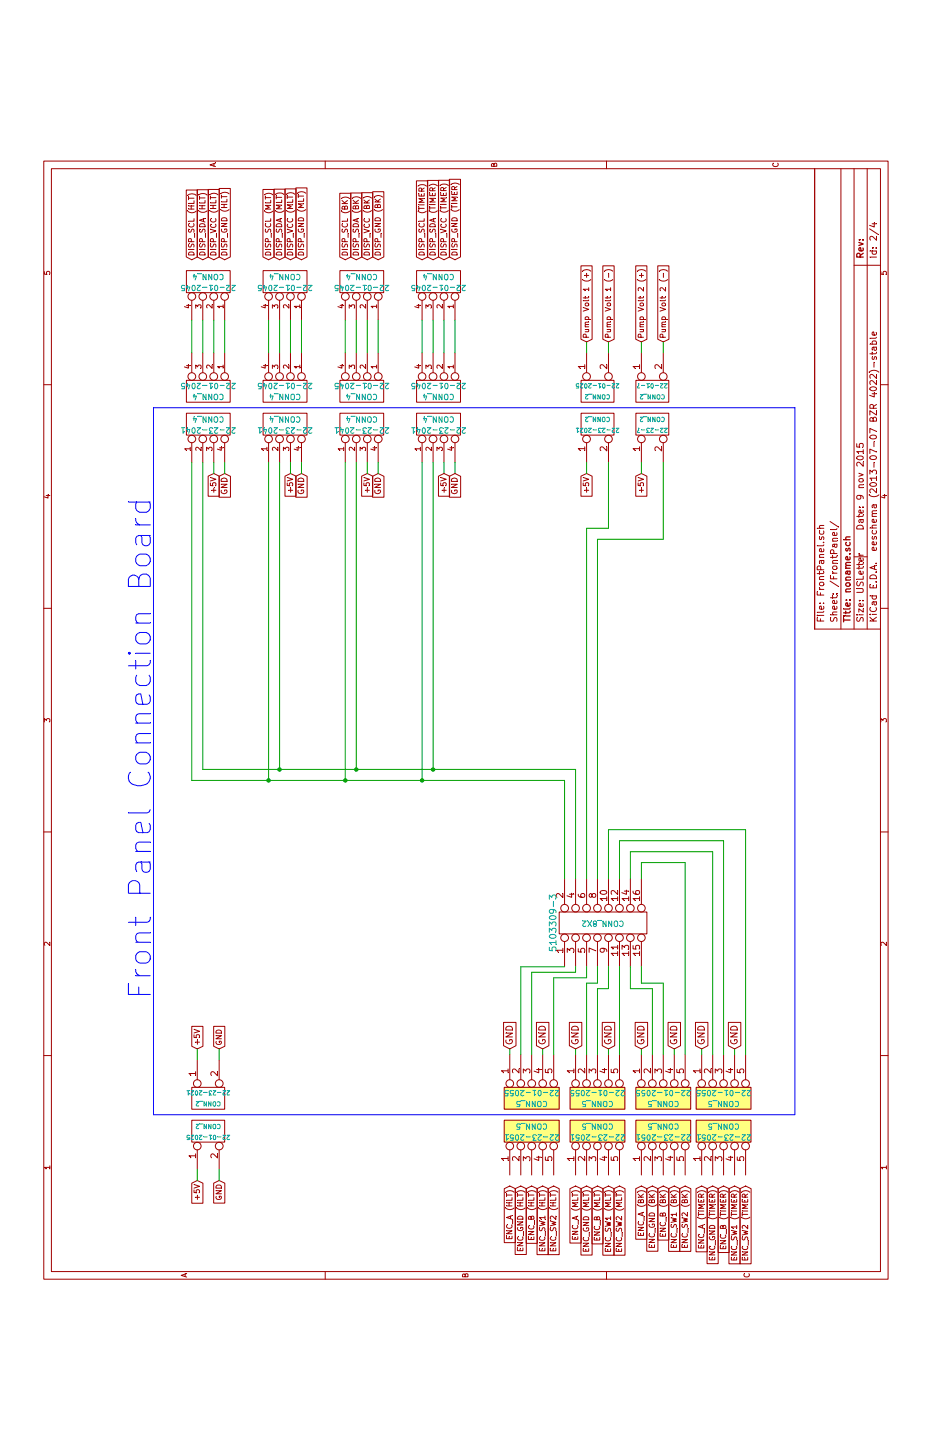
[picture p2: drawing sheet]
EESchema Schematic File Version 2
LIBS:power
LIBS:device
LIBS:transistors
LIBS:conn
LIBS:linear
LIBS:regul
LIBS:74xx
LIBS:cmos4000
LIBS:adc-dac
LIBS:memory
LIBS:xilinx
LIBS:special
LIBS:microcontrollers
LIBS:dsp
LIBS:microchip
LIBS:analog_switches
LIBS:motorola
LIBS:texas
LIBS:intel
LIBS:audio
LIBS:interface
LIBS:digital-audio
LIBS:philips
LIBS:display
LIBS:cypress
LIBS:siliconi
LIBS:opto
LIBS:atmel
LIBS:valves
LIBS:NarwhalLib
LIBS:Project_Narwhal_Electrical-cache
EELAYER 27 0
EELAYER END
$Descr USLetter 11000 8500
encoding utf-8
Sheet 2 4
Title "noname.sch"
Date "9 nov 2015"
Rev ""
Comp ""
Comment1 ""
Comment2 ""
Comment3 ""
Comment4 ""
$EndDescr
$Comp
L CONN_4 22-01-2045
U 1 1
P 8500 2600
F 0 "22-01-2045" V 8450 2600 50  0000 C CNN
F 1 "CONN_4" V 8550 2600 50  0000 C CNN
F 2 "" H 8500 2600 60  0000 C CNN
F 3 "" H 8500 2600 60  0000 C CNN
	1    8500 2600
	-1   0    0    1   
$EndComp
$Comp
L CONN_4 22-01-2045
U 1 1
P 8500 1900
F 0 "22-01-2045" V 8450 1900 50  0000 C CNN
F 1 "CONN_4" V 8550 1900 50  0000 C CNN
F 2 "" H 8500 1900 60  0000 C CNN
F 3 "" H 8500 1900 60  0000 C CNN
	1    8500 1900
	-1   0    0    1   
$EndComp
$Comp
L CONN_4 22-01-2045
U 1 1
P 8500 4000
F 0 "22-01-2045" V 8450 4000 50  0000 C CNN
F 1 "CONN_4" V 8550 4000 50  0000 C CNN
F 2 "" H 8500 4000 60  0000 C CNN
F 3 "" H 8500 4000 60  0000 C CNN
	1    8500 4000
	-1   0    0    1   
$EndComp
$Comp
L CONN_4 22-01-2045
U 1 1
P 8500 3300
F 0 "22-01-2045" V 8450 3300 50  0000 C CNN
F 1 "CONN_4" V 8550 3300 50  0000 C CNN
F 2 "" H 8500 3300 60  0000 C CNN
F 3 "" H 8500 3300 60  0000 C CNN
	1    8500 3300
	-1   0    0    1   
$EndComp
$Comp
L CONN_5 22-01-2055
U 1 1
P 2050 4850
F 0 "22-01-2055" V 2000 4850 50  0000 C CNN
F 1 "CONN_5" V 2100 4850 50  0000 C CNN
F 2 "" H 2050 4850 60  0000 C CNN
F 3 "" H 2050 4850 60  0000 C CNN
	1    2050 4850
	-1   0    0    -1  
$EndComp
$Comp
L CONN_5 22-01-2055
U 1 1
P 2050 5450
F 0 "22-01-2055" V 2000 5450 50  0000 C CNN
F 1 "CONN_5" V 2100 5450 50  0000 C CNN
F 2 "" H 2050 5450 60  0000 C CNN
F 3 "" H 2050 5450 60  0000 C CNN
	1    2050 5450
	-1   0    0    -1  
$EndComp
$Comp
L CONN_5 22-01-2055
U 1 1
P 2050 6050
F 0 "22-01-2055" V 2000 6050 50  0000 C CNN
F 1 "CONN_5" V 2100 6050 50  0000 C CNN
F 2 "" H 2050 6050 60  0000 C CNN
F 3 "" H 2050 6050 60  0000 C CNN
	1    2050 6050
	-1   0    0    -1  
$EndComp
$Comp
L CONN_5 22-01-2055
U 1 1
P 2050 6600
F 0 "22-01-2055" V 2000 6600 50  0000 C CNN
F 1 "CONN_5" V 2100 6600 50  0000 C CNN
F 2 "" H 2050 6600 60  0000 C CNN
F 3 "" H 2050 6600 60  0000 C CNN
	1    2050 6600
	-1   0    0    -1  
$EndComp
$Comp
L CONN_5 22-23-2051
U 1 1
P 1750 4850
F 0 "22-23-2051" V 1700 4850 50  0000 C CNN
F 1 "CONN_5" V 1800 4850 50  0000 C CNN
F 2 "" H 1750 4850 60  0000 C CNN
F 3 "" H 1750 4850 60  0000 C CNN
	1    1750 4850
	1    0    0    -1  
$EndComp
$Comp
L CONN_5 22-23-2051
U 1 1
P 1750 5450
F 0 "22-23-2051" V 1700 5450 50  0000 C CNN
F 1 "CONN_5" V 1800 5450 50  0000 C CNN
F 2 "" H 1750 5450 60  0000 C CNN
F 3 "" H 1750 5450 60  0000 C CNN
	1    1750 5450
	1    0    0    -1  
$EndComp
$Comp
L CONN_5 22-23-2051
U 1 1
P 1750 6050
F 0 "22-23-2051" V 1700 6050 50  0000 C CNN
F 1 "CONN_5" V 1800 6050 50  0000 C CNN
F 2 "" H 1750 6050 60  0000 C CNN
F 3 "" H 1750 6050 60  0000 C CNN
	1    1750 6050
	1    0    0    -1  
$EndComp
$Comp
L CONN_5 22-23-2051
U 1 1
P 1750 6600
F 0 "22-23-2051" V 1700 6600 50  0000 C CNN
F 1 "CONN_5" V 1800 6600 50  0000 C CNN
F 2 "" H 1750 6600 60  0000 C CNN
F 3 "" H 1750 6600 60  0000 C CNN
	1    1750 6600
	1    0    0    -1  
$EndComp
Text GLabel 2500 4650 2    60   Input ~ 0
GND
Text GLabel 2500 5250 2    60   Input ~ 0
GND
Text GLabel 2500 5550 2    60   Input ~ 0
GND
Text GLabel 2500 5850 2    60   Input ~ 0
GND
Text GLabel 2500 6150 2    60   Input ~ 0
GND
Text GLabel 2500 6400 2    60   Input ~ 0
GND
Text GLabel 2500 6700 2    60   Input ~ 0
GND
Text GLabel 2500 4950 2    60   Input ~ 0
GND
Text GLabel 1250 4650 0    50   Input ~ 0
ENC_A (HLT)
Text GLabel 1250 4750 0    50   Input ~ 0
ENC_GND (HLT)
Text GLabel 1250 4850 0    50   Input ~ 0
ENC_B (HLT)
Text GLabel 1250 4950 0    50   Input ~ 0
ENC_SW1 (HLT)
Text GLabel 1250 5050 0    50   Input ~ 0
ENC_SW2 (HLT)
Text GLabel 1250 5250 0    50   Input ~ 0
ENC_A (MLT)
Text GLabel 1250 5350 0    50   Input ~ 0
ENC_GND (MLT)
Text GLabel 1250 5450 0    50   Input ~ 0
ENC_B (MLT)
Text GLabel 1250 5550 0    50   Input ~ 0
ENC_SW1 (MLT)
Text GLabel 1250 5650 0    50   Input ~ 0
ENC_SW2 (MLT)
Text GLabel 1250 5850 0    50   Input ~ 0
ENC_A (BK)
Text GLabel 1250 5950 0    50   Input ~ 0
ENC_GND (BK)
Text GLabel 1250 6050 0    50   Input ~ 0
ENC_B (BK)
Text GLabel 1250 6150 0    50   Input ~ 0
ENC_SW1 (BK)
Text GLabel 1250 6250 0    50   Input ~ 0
ENC_SW2 (BK)
Text GLabel 1250 6400 0    50   Input ~ 0
ENC_A (TIMER)
Text GLabel 1250 6500 0    50   Input ~ 0
ENC_GND (TIMER)
Text GLabel 1250 6600 0    50   Input ~ 0
ENC_B (TIMER)
Text GLabel 1250 6700 0    50   Input ~ 0
ENC_SW1 (TIMER)
Text GLabel 1250 6800 0    50   Input ~ 0
ENC_SW2 (TIMER)
$Comp
L CONN_4 22-01-2045
U 1 1
P 9500 3300
F 0 "22-01-2045" V 9450 3300 50  0000 C CNN
F 1 "CONN_4" V 9550 3300 50  0000 C CNN
F 2 "" H 9500 3300 60  0000 C CNN
F 3 "" H 9500 3300 60  0000 C CNN
	1    9500 3300
	1    0    0    1   
$EndComp
$Comp
L CONN_4 22-01-2045
U 1 1
P 9500 4000
F 0 "22-01-2045" V 9450 4000 50  0000 C CNN
F 1 "CONN_4" V 9550 4000 50  0000 C CNN
F 2 "" H 9500 4000 60  0000 C CNN
F 3 "" H 9500 4000 60  0000 C CNN
	1    9500 4000
	1    0    0    1   
$EndComp
$Comp
L CONN_4 22-01-2045
U 1 1
P 9500 1900
F 0 "22-01-2045" V 9450 1900 50  0000 C CNN
F 1 "CONN_4" V 9550 1900 50  0000 C CNN
F 2 "" H 9500 1900 60  0000 C CNN
F 3 "" H 9500 1900 60  0000 C CNN
	1    9500 1900
	1    0    0    1   
$EndComp
$Comp
L CONN_4 22-01-2045
U 1 1
P 9500 2600
F 0 "22-01-2045" V 9450 2600 50  0000 C CNN
F 1 "CONN_4" V 9550 2600 50  0000 C CNN
F 2 "" H 9500 2600 60  0000 C CNN
F 3 "" H 9500 2600 60  0000 C CNN
	1    9500 2600
	1    0    0    1   
$EndComp
Text GLabel 9700 3450 2    50   Input ~ 0
DISP_GND (BK)
$Comp
L CONN_4 22-23-2041
U 1 1
P 8200 1900
F 0 "22-23-2041" V 8150 1900 50  0000 C CNN
F 1 "CONN_4" V 8250 1900 50  0000 C CNN
F 2 "" H 8200 1900 60  0000 C CNN
F 3 "" H 8200 1900 60  0000 C CNN
	1    8200 1900
	1    0    0    -1  
$EndComp
Text GLabel 7750 1950 0    50   Input ~ 0
+5V
Text GLabel 7750 2050 0    53   Input ~ 0
GND
Text GLabel 9700 3350 2    50   Input ~ 0
DISP_VCC (BK)
Text GLabel 9700 3250 2    50   Input ~ 0
DISP_SDA (BK)
Text GLabel 9700 3150 2    50   Input ~ 0
DISP_SCL (BK)
Text GLabel 9700 4150 2    50   Input ~ 0
DISP_GND (TIMER)
Text GLabel 9700 4050 2    50   Input ~ 0
DISP_VCC (TIMER)
Text GLabel 9700 3950 2    50   Input ~ 0
DISP_SDA (TIMER)
Text GLabel 9700 3850 2    50   Input ~ 0
DISP_SCL (TIMER)
Text GLabel 9700 2050 2    50   Input ~ 0
DISP_GND (HLT)
Text GLabel 9700 1950 2    50   Input ~ 0
DISP_VCC (HLT)
Text GLabel 9700 1850 2    50   Input ~ 0
DISP_SDA (HLT)
Text GLabel 9700 1750 2    50   Input ~ 0
DISP_SCL (HLT)
Text GLabel 9700 2750 2    50   Input ~ 0
DISP_GND (MLT)
Text GLabel 9700 2650 2    50   Input ~ 0
DISP_VCC (MLT)
Text GLabel 9700 2550 2    50   Input ~ 0
DISP_SDA (MLT)
Text GLabel 9700 2450 2    50   Input ~ 0
DISP_SCL (MLT)
$Comp
L CONN_2 22-23-2021
U 1 1
P 8200 5450
F 0 "22-23-2021" V 8150 5450 40  0000 C CNN
F 1 "CONN_2" V 8250 5450 40  0000 C CNN
F 2 "" H 8200 5450 60  0000 C CNN
F 3 "" H 8200 5450 60  0000 C CNN
	1    8200 5450
	1    0    0    -1  
$EndComp
$Comp
L CONN_2 22-01-2025
U 1 1
P 8500 5450
F 0 "22-01-2025" V 8450 5450 40  0000 C CNN
F 1 "CONN_2" V 8550 5450 40  0000 C CNN
F 2 "" H 8500 5450 60  0000 C CNN
F 3 "" H 8500 5450 60  0000 C CNN
	1    8500 5450
	-1   0    0    -1  
$EndComp
Text GLabel 8950 5350 2    50   Input ~ 0
Pump Volt 1 (+)
Text GLabel 8950 5550 2    50   Input ~ 0
Pump Volt 1 (-)
Text Notes 2950 1400 0    200  ~ 0
Front Panel Connection Board
$Comp
L CONN_4 22-23-2041
U 1 1
P 8200 2600
F 0 "22-23-2041" V 8150 2600 50  0000 C CNN
F 1 "CONN_4" V 8250 2600 50  0000 C CNN
F 2 "" H 8200 2600 60  0000 C CNN
F 3 "" H 8200 2600 60  0000 C CNN
	1    8200 2600
	1    0    0    -1  
$EndComp
Text GLabel 7750 2650 0    50   Input ~ 0
+5V
Text GLabel 7750 2750 0    53   Input ~ 0
GND
$Comp
L CONN_4 22-23-2041
U 1 1
P 8200 3300
F 0 "22-23-2041" V 8150 3300 50  0000 C CNN
F 1 "CONN_4" V 8250 3300 50  0000 C CNN
F 2 "" H 8200 3300 60  0000 C CNN
F 3 "" H 8200 3300 60  0000 C CNN
	1    8200 3300
	1    0    0    -1  
$EndComp
Text GLabel 7750 3350 0    50   Input ~ 0
+5V
Text GLabel 7750 3450 0    53   Input ~ 0
GND
$Comp
L CONN_4 22-23-2041
U 1 1
P 8200 4000
F 0 "22-23-2041" V 8150 4000 50  0000 C CNN
F 1 "CONN_4" V 8250 4000 50  0000 C CNN
F 2 "" H 8200 4000 60  0000 C CNN
F 3 "" H 8200 4000 60  0000 C CNN
	1    8200 4000
	1    0    0    -1  
$EndComp
Text GLabel 7750 4050 0    50   Input ~ 0
+5V
Text GLabel 7750 4150 0    53   Input ~ 0
GND
$Comp
L CONN_2 22-01-2025
U 1 1
P 1750 1900
F 0 "22-01-2025" V 1700 1900 40  0000 C CNN
F 1 "CONN_2" V 1800 1900 40  0000 C CNN
F 2 "" H 1750 1900 60  0000 C CNN
F 3 "" H 1750 1900 60  0000 C CNN
	1    1750 1900
	1    0    0    -1  
$EndComp
Text GLabel 1300 2000 0    50   Input ~ 0
GND
Text GLabel 1300 1800 0    50   Input ~ 0
+5V
$Comp
L CONN_2 22-23-2021
U 1 1
P 2050 1900
F 0 "22-23-2021" V 2000 1900 40  0000 C CNN
F 1 "CONN_2" V 2100 1900 40  0000 C CNN
F 2 "" H 2050 1900 60  0000 C CNN
F 3 "" H 2050 1900 60  0000 C CNN
	1    2050 1900
	-1   0    0    -1  
$EndComp
Text GLabel 2500 1800 2    50   Input ~ 0
+5V
Text GLabel 2500 2000 2    50   Input ~ 0
GND
$Comp
L CONN_8X2 5103309-3
U 1 1
P 3650 5500
F 0 "5103309-3" H 3650 5950 60  0000 C CNN
F 1 "CONN_8X2" V 3650 5500 50  0000 C CNN
F 2 "" H 3650 5500 60  0000 C CNN
F 3 "" H 3650 5500 60  0000 C CNN
	1    3650 5500
	1    0    0    -1  
$EndComp
Wire Wire Line
	2450 4650 2500 4650
Wire Wire Line
	2450 5250 2500 5250
Wire Wire Line
	2450 5550 2500 5550
Wire Wire Line
	2450 5850 2500 5850
Wire Wire Line
	2450 6150 2500 6150
Wire Wire Line
	2450 6400 2500 6400
Wire Wire Line
	2450 6700 2500 6700
Wire Wire Line
	2450 4950 2500 4950
Wire Wire Line
	9150 3450 8850 3450
Wire Wire Line
	8850 3350 9150 3350
Wire Wire Line
	9150 3250 8850 3250
Wire Wire Line
	8850 3150 9150 3150
Wire Wire Line
	9150 4150 8850 4150
Wire Wire Line
	8850 4050 9150 4050
Wire Wire Line
	9150 3950 8850 3950
Wire Wire Line
	8850 3850 9150 3850
Wire Wire Line
	9150 2050 8850 2050
Wire Wire Line
	8850 1950 9150 1950
Wire Wire Line
	9150 1850 8850 1850
Wire Wire Line
	8850 1750 9150 1750
Wire Wire Line
	8850 2750 9150 2750
Wire Wire Line
	9150 2650 8850 2650
Wire Wire Line
	9150 2550 8850 2550
Wire Wire Line
	9150 2450 8850 2450
Wire Wire Line
	8950 5350 8850 5350
Wire Wire Line
	8950 5550 8850 5550
Wire Wire Line
	7750 1950 7850 1950
Wire Wire Line
	7750 2050 7850 2050
Wire Wire Line
	7750 2650 7850 2650
Wire Wire Line
	7750 2750 7850 2750
Wire Wire Line
	7750 3350 7850 3350
Wire Wire Line
	7750 3450 7850 3450
Wire Wire Line
	7750 4050 7850 4050
Wire Wire Line
	7750 4150 7850 4150
Wire Notes Line
	1900 7250 1900 1400
Wire Notes Line
	1900 1400 8350 1400
Wire Notes Line
	8350 1400 8350 7250
Wire Notes Line
	8350 7250 1900 7250
Wire Wire Line
	7850 1750 4950 1750
Wire Wire Line
	4950 1750 4950 5150
Wire Wire Line
	4950 5150 4050 5150
Wire Wire Line
	4050 5250 5050 5250
Wire Wire Line
	5050 5250 5050 1850
Wire Wire Line
	5050 1850 7850 1850
Wire Wire Line
	7850 2450 4950 2450
Connection ~ 4950 2450
Wire Wire Line
	7850 2550 5050 2550
Connection ~ 5050 2550
Wire Wire Line
	7850 3150 4950 3150
Connection ~ 4950 3150
Wire Wire Line
	7850 3250 5050 3250
Connection ~ 5050 3250
Wire Wire Line
	7850 3850 4950 3850
Connection ~ 4950 3850
Wire Wire Line
	7850 3950 5050 3950
Connection ~ 5050 3950
Wire Wire Line
	1300 2000 1400 2000
Wire Wire Line
	1300 1800 1400 1800
Wire Wire Line
	2500 1800 2400 1800
Wire Wire Line
	2500 2000 2400 2000
Wire Wire Line
	3250 5150 3250 4750
Wire Wire Line
	3250 4750 2450 4750
Wire Wire Line
	3250 5250 3200 5250
Wire Wire Line
	3200 5250 3200 4850
Wire Wire Line
	3200 4850 2450 4850
Wire Wire Line
	3250 5350 3150 5350
Wire Wire Line
	3150 5350 3150 5050
Wire Wire Line
	3150 5050 2450 5050
Wire Wire Line
	3250 5450 3100 5450
Wire Wire Line
	3100 5450 3100 5350
Wire Wire Line
	3100 5350 2450 5350
Wire Wire Line
	3250 5550 3050 5550
Wire Wire Line
	3050 5550 3050 5450
Wire Wire Line
	3050 5450 2450 5450
Wire Wire Line
	3250 5650 2450 5650
Wire Wire Line
	2450 5950 3050 5950
Wire Wire Line
	3050 5950 3050 5750
Wire Wire Line
	3050 5750 3250 5750
Wire Wire Line
	2450 6050 3100 6050
Wire Wire Line
	3100 6050 3100 5850
Wire Wire Line
	3100 5850 3250 5850
Wire Wire Line
	2450 6250 4200 6250
Wire Wire Line
	4200 6250 4200 5850
Wire Wire Line
	4200 5850 4050 5850
Wire Wire Line
	2450 6500 4300 6500
Wire Wire Line
	4300 6500 4300 5750
Wire Wire Line
	4300 5750 4050 5750
Wire Wire Line
	2450 6600 4400 6600
Wire Wire Line
	4400 6600 4400 5650
Wire Wire Line
	4400 5650 4050 5650
Wire Wire Line
	2450 6800 4500 6800
Wire Wire Line
	4500 6800 4500 5550
Wire Wire Line
	4500 5550 4050 5550
$Comp
L CONN_2 22-01-?
U 1 1
P 8500 5950
F 0 "22-01-?" V 8450 5950 40  0000 C CNN
F 1 "CONN_2" V 8550 5950 40  0000 C CNN
F 2 "" H 8500 5950 60  0000 C CNN
F 3 "" H 8500 5950 60  0000 C CNN
	1    8500 5950
	-1   0    0    -1  
$EndComp
Text GLabel 8950 5850 2    50   Input ~ 0
Pump Volt 2 (+)
Text GLabel 8950 6050 2    50   Input ~ 0
Pump Volt 2 (-)
Wire Wire Line
	8950 5850 8850 5850
Wire Wire Line
	8950 6050 8850 6050
$Comp
L CONN_2 22-23-?
U 1 1
P 8200 5950
F 0 "22-23-?" V 8150 5950 40  0000 C CNN
F 1 "CONN_2" V 8250 5950 40  0000 C CNN
F 2 "" H 8200 5950 60  0000 C CNN
F 3 "" H 8200 5950 60  0000 C CNN
	1    8200 5950
	1    0    0    -1  
$EndComp
Text GLabel 7750 5850 0    50   Input ~ 0
+5V
Text GLabel 7750 5350 0    50   Input ~ 0
+5V
Wire Wire Line
	7850 5350 7750 5350
Wire Wire Line
	7750 5850 7850 5850
Wire Wire Line
	7250 5550 7850 5550
Wire Wire Line
	7150 6050 7850 6050
Wire Wire Line
	7250 5550 7250 5350
Wire Wire Line
	7250 5350 4050 5350
Wire Wire Line
	7150 6050 7150 5450
Wire Wire Line
	7150 5450 4050 5450
$EndSCHEMATC
